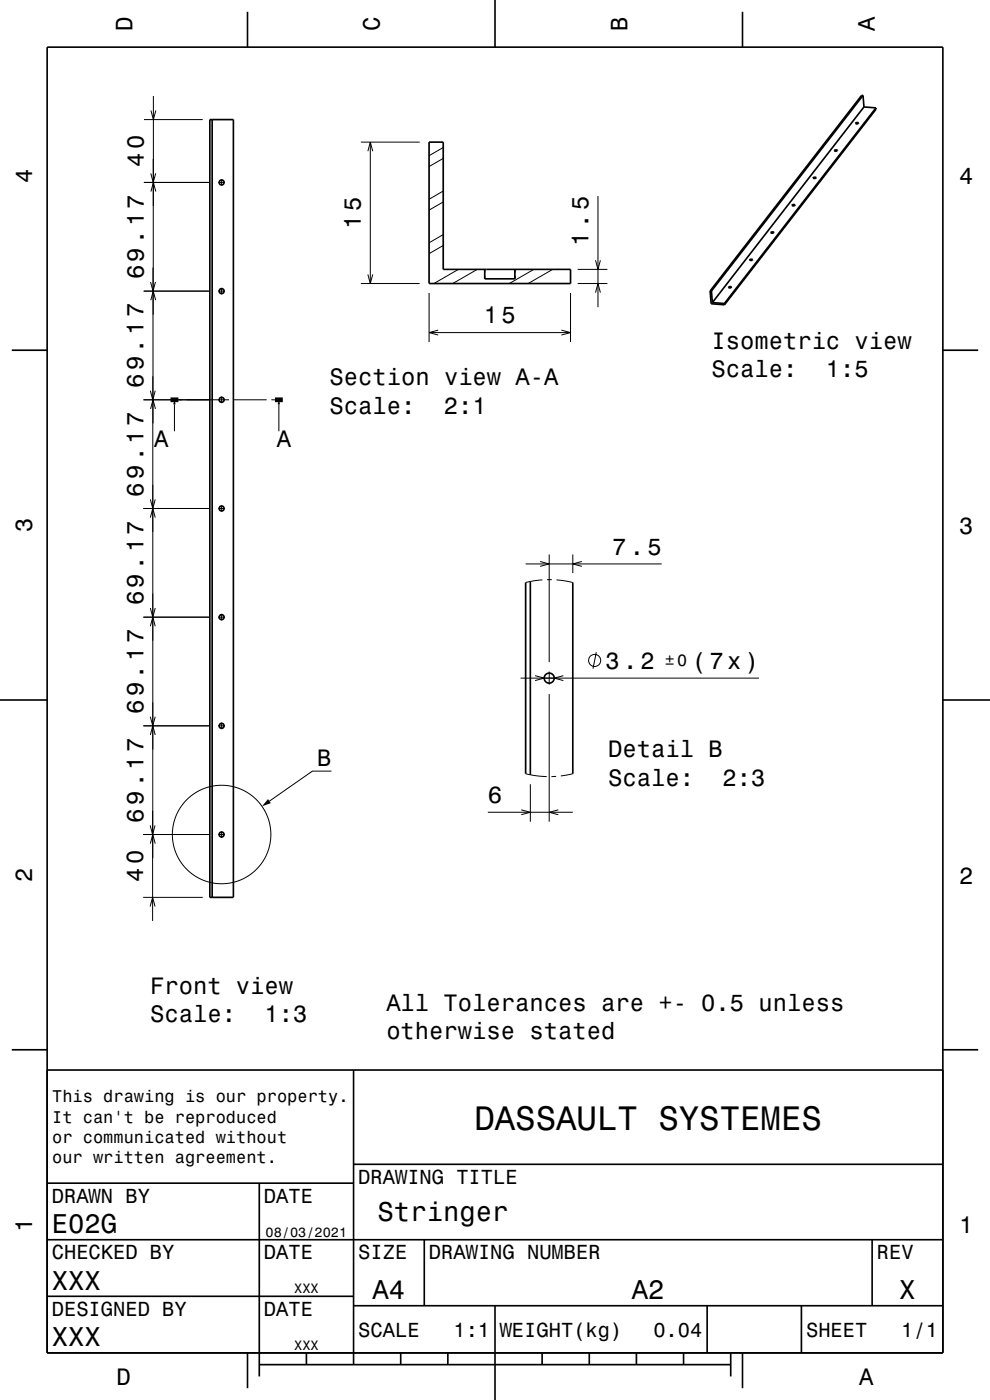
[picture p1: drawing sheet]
<svg xmlns="http://www.w3.org/2000/svg" width="210mm" height="297mm" viewBox="0 0 210 297" stroke-linecap="round" stroke-linejoin="round" font-family="sans-serif">
<g fill="none" stroke="#000" stroke-width=".21">
<path d="M30.5 38.7h13.8M30.5 25.4h12.5M32 36.8l.5 1.9 .5-1.9M32 23.4l.5 2 .6-2M32.5 33.7v33.1M32.5 20.4v23.3M46.3 38.7h1.4M47 38v1.4M76.5 30.1h12.5M78 32.1l.5-2 .6 2M78.5 30.1v30M94 33.6l-3 1.7"/>
<path d="M94 31.3l-3 1.7M31.9 59.8l.6 2 .5-2M32 40.6l.5-1.9 .6 1.9M32.5 56.8v33M78 58.2l.5 1.9 .6-1.9M94 52.1l-3 1.7M94 42.8l-3 1.8M94 49.8l-3 1.7M94 40.5l-3 1.8M97.2 57.1l-5.2 3M101.2 57.1l-5.2 3M102.8 57.1v.7"/>
<path d="M102.8 58.5v.7M109.2 57.1v.7M109.2 58.5v.7M113.2 57.1l-5.2 3M117.2 57.1l-5.2 3M122.5 57.1h6.3M126.3 55.2l.5 1.9 .6-1.9M126.8 41.6v23.6M30.5 61.8h13.8M32 63.7l.5-1.9 .5 1.9M32.4 79.8v102.2M46.3 61.8h1.4"/>
<path d="M47 61.1v1.4M76.5 60.1h12.5M91 62.1v10.5M91 70.6h30M92.9 70l-1.9 .6 1.9 .5M119.1 70l1.9 .6-1.9 .5M121 62.1v10.5M122.5 60.1h6.3M126.3 62.1l.5-2 .6 2M30.4 84.8h18.2M31.9 82.9l.5 1.9 .5-1.9M31.9 86.7l.6-1.9 .5 1.9"/>
<path d="M37 85.8v5.7M47 84.1v1.4M49.6 84.8h7M57.6 84.8h.7M59.2 85.8v5.7M30.4 107.9h13.9M31.9 105.9l.5 2 .5-2M31.9 109.8l.5-1.9 .5 1.9M46.3 107.9h1.4M47 107.2v1.4M111.5 119.6h28.9M114.6 119.1l1.9 .5-1.9 .5"/>
<path d="M116.5 117.6v22.9M121.5 117.6v4M123.4 119.1l-1.9 .5 1.9 .5M30.4 130.9h13.9M31.9 129l.5 1.9 .5-1.9M31.9 132.9l.5-2 .5 2M46.3 130.9h1.4M47 130.2v1.4M115 123l-3.5 .6M116 123h1M118 123l3.5 .6M126.5 138.4l-.7 3.5"/>
<path d="M30.4 154h13.9M31.9 152.1l.5 1.9 .5-1.9M31.9 155.9l.5-1.9 .5 1.9M46.3 154h1.4M47 153.3v1.4M110.4 143.9h50.6M113.5 143.3l1.9 .6-1.9 .5M116.5 142.5v2.7M116.5 147.2v27.1M119.5 143.3l-1.9 .6 1.9 .5M30.4 177h13.9M31.9 175.1l.5 1.9 .5-1.9"/>
<path d="M31.9 179l.5-2 .5 2M32.4 172v23.4M46.3 177h1.4M47 176.3v1.4M70.3 163.6h-4l-9.1 6.4M103.5 172.3h18M110.6 171.8l1.9 .5-1.9 .5M111.5 164.1l2.2 .5 2.3 .1M112.5 166.4v7.9M118 164.7l-1 .1M118.4 171.8l-1.9 .5 1.9 .5M121.5 164.1l-2.5 .5"/>
<path d="M30.4 190.4h12.6M31.9 192.3l.5-1.9 .5 1.9"/>
<circle cx="126.1" cy="140.1" r="1.28"/>
<circle cx="47" cy="177" r="10.4"/>
</g>
<g fill="none" stroke="#000" stroke-width=".35">
<path d="M10 10h190v277h-190zM52.5 2.5v7.5M105 0v10M157.5 2.5v7.5M44.5 25.4h5v165h-5zM45 25.4v165M91 30.1h3v27h27v3h-30zM172.5 37.7l.3-.1 .3 .1-.3 .2zM173.1 37.8h-.5M177 31.9l.3-.1 .3 .1-.3 .2zM177.5 32h-.4M181.5 26.1l.3-.1 .3 .1-.3 .2z"/>
<path d="M182 26.2h-.4M183.1 20.2h-.3l-32.2 41.5M183.1 20.2l-32.2 41.5M183.1 20.2l.2 2.5M183.3 22.7l-32.2 41.5M183.3 22.7l2.5 .2M185.8 22.9l-32.1 41.5M185.8 22.9v.3l-32.1 41.5M102.8 57.1v2.1h6.4v-2.1M159 55.1l.3-.1 .4 .1-.4 .2zM159.6 55.2h-.5M163.5 49.3l.3-.1 .3 .1-.3 .2z"/>
<path d="M164.1 49.4h-.5M168 43.5l.3-.1 .3 .1-.3 .2zM168.6 43.6h-.5M2.5 74.3h7.5M150.6 61.7h.3M150.6 61.7l.2 2.7 2.9 .3M150.9 61.7l.2 2.5M151.1 64.2l2.6 .2M153.7 64.4v.3M154.5 60.9l.4-.1 .3 .1-.4 .2zM155.1 61h-.5M200 74.3h7.5"/>
<path d="M111.5 123.6v40.5M112.5 123.4v41M121.5 123.6v40.5M0 148.5h10M200 148.5h10M2.5 222.7h7.5M10 227h190M75 227v62.5M200 222.7h7.5M10 251h65M55 251v41M75 247h125"/>
<path d="M10 275h65M10 263h190M75 277h125M90 263v14M105 277v20M150 277v10M170 277v10M185 263v14M52.5 287v7.5M55 289.5h100M65 287v2.5M85 287v2.5"/>
<path d="M95 287v2.5M115 287v2.5M125 287v2.5M135 287v2.5M145 287v2.5M155 287v5M157.5 287v7.5"/>
<circle cx="47" cy="38.7" r=".53"/>
<circle cx="47" cy="61.8" r=".53"/>
<circle cx="47" cy="84.8" r=".53"/>
<circle cx="47" cy="107.9" r=".53"/>
<circle cx="47" cy="130.9" r=".53"/>
<circle cx="47" cy="154" r=".53"/>
<circle cx="116.5" cy="143.9" r="1.07"/>
<circle cx="47" cy="177" r=".53"/>
</g>
<path d="M36.2 84.8h1.6M58.3 84.8h1.7" fill="none" stroke="#000" stroke-width="1" stroke-linecap="butt"/>
<g fill="#000">
<path d="M37 84.8l.3 1h-.6z" fill-rule="evenodd"/>
<path d="M59.2 84.8l.2 1h-.5z" fill-rule="evenodd"/>
<path d="M56.9 169.5l.6 .9-1.9 .7z" fill-rule="evenodd"/>
</g>
<text font-size="7.2" x="100.6" y="239.6">DASSAULT SYSTEMES</text>
<g font-size="5.8">
<text x="11" y="261.6">E02G</text>
<text x="80.1" y="259.1">Stringer</text>
<text x="11" y="273.6">XXX</text>
<text x="79" y="275.6">A4</text>
<text x="134" y="275.6">A2</text>
<text x="190.8" y="275.6">X</text>
<text x="11" y="285.6">XXX</text>
</g>
<g font-size="5">
<text x="28.1" y="6.5" transform="rotate(-90 28.1 6.5)">D</text>
<text x="80.6" y="6.5" transform="rotate(-90 80.6 6.5)">C</text>
<text x="133.1" y="6.5" transform="rotate(-90 133.1 6.5)">B</text>
<text x="185.6" y="6.5" transform="rotate(-90 185.6 6.5)">A</text>
<text x="30.5" y="35.4" transform="rotate(-90 30.5 35.4)">40</text>
<text x="6.8" y="38.7" transform="rotate(-90 6.8 38.7)">4</text>
<text x="203.5" y="39">4</text>
<text x="76.5" y="48.5" transform="rotate(-90 76.5 48.5)">15</text>
<text x="124.8" y="52.1" transform="rotate(-90 124.8 52.1)">1.5</text>
<text x="30.5" y="59.2" transform="rotate(-90 30.5 59.2)">69.17</text>
<text x="102.6" y="68.6">15</text>
<text x="150.9" y="74">Isometric view</text>
<text x="30.5" y="82.3" transform="rotate(-90 30.5 82.3)">69.17</text>
<text x="69.9" y="81.7">Section view A-A</text>
<text x="150.9" y="80.1">Scale:</text>
<text x="175.2" y="80.1">1:5</text>
<text x="69.9" y="87.8">Scale:</text>
<text x="94.2" y="87.8">2:1</text>
<text x="32.7" y="94.7">A</text>
<text x="58.7" y="94.8">A</text>
<text x="30.4" y="105.3" transform="rotate(-90 30.4 105.3)">69.17</text>
<text x="6.8" y="112.9" transform="rotate(-90 6.8 112.9)">3</text>
<text x="203.5" y="113.2">3</text>
<text x="129.9" y="117.6">7.5</text>
<text x="30.4" y="128.4" transform="rotate(-90 30.4 128.4)">69.17</text>
<text x="128.4" y="141.9">3.2</text>
<text x="146.8" y="141.9">(7x)</text>
<text x="30.4" y="151.4" transform="rotate(-90 30.4 151.4)">69.17</text>
<text x="129" y="160.6">Detail B</text>
<text x="67.3" y="162.4">B</text>
<text x="129" y="166.7">Scale:</text>
<text x="153.3" y="166.7">2:3</text>
<text x="103.5" y="170.3">6</text>
<text x="30.4" y="174.5" transform="rotate(-90 30.4 174.5)">69.17</text>
<text x="6.8" y="187.1" transform="rotate(-90 6.8 187.1)">2</text>
<text x="30.4" y="187.1" transform="rotate(-90 30.4 187.1)">40</text>
<text x="203.5" y="187.4">2</text>
<text x="31.8" y="210.8">Front view</text>
<text x="82" y="214.4">All Tolerances are +- 0.5 unless</text>
<text x="31.8" y="216.8">Scale:</text>
<text x="56.1" y="216.8">1:3</text>
<text x="82" y="220.5">otherwise stated</text>
<text x="6.8" y="261.3" transform="rotate(-90 6.8 261.3)">1</text>
<text x="203.5" y="261.6">1</text>
<text x="24.7" y="293.8">D</text>
<text x="182.2" y="293.8">A</text>
</g>
<g font-size="4.3">
<text x="76" y="251.2">DRAWING TITLE</text>
<text x="11" y="255.2">DRAWN BY</text>
<text x="56" y="255.2">DATE</text>
<text x="11" y="267.2">CHECKED BY</text>
<text x="56" y="267.2">DATE</text>
<text x="76" y="267.2">SIZE</text>
<text x="91" y="267.2">DRAWING NUMBER</text>
<text x="186" y="267.2">REV</text>
<text x="11" y="279.2">DESIGNED BY</text>
<text x="56" y="279.2">DATE</text>
<text x="76" y="283.6">SCALE</text>
<text x="96.2" y="283.6">1:1</text>
<text x="106" y="283.6">WEIGHT(kg)</text>
<text x="138.6" y="283.6">0.04</text>
<text x="171" y="283.6">SHEET</text>
<text x="191.2" y="283.6">1/1</text>
</g>
<g font-size="3.6">
<text x="11.1" y="233.8">This drawing is our property.</text>
<text x="11.1" y="238.1">It can't be reproduced</text>
<text x="11.1" y="242.5">or communicated without</text>
<text x="11.1" y="246.8">our written agreement.</text>
</g>
<text font-size="3.5" x="141" y="141.3">±0</text>
<g font-size="2.9">
<text x="56.3" y="262.3">08/03/2021</text>
<text x="62.4" y="274.3">XXX</text>
<text x="62.4" y="286.3">XXX</text>
</g>
</svg>
